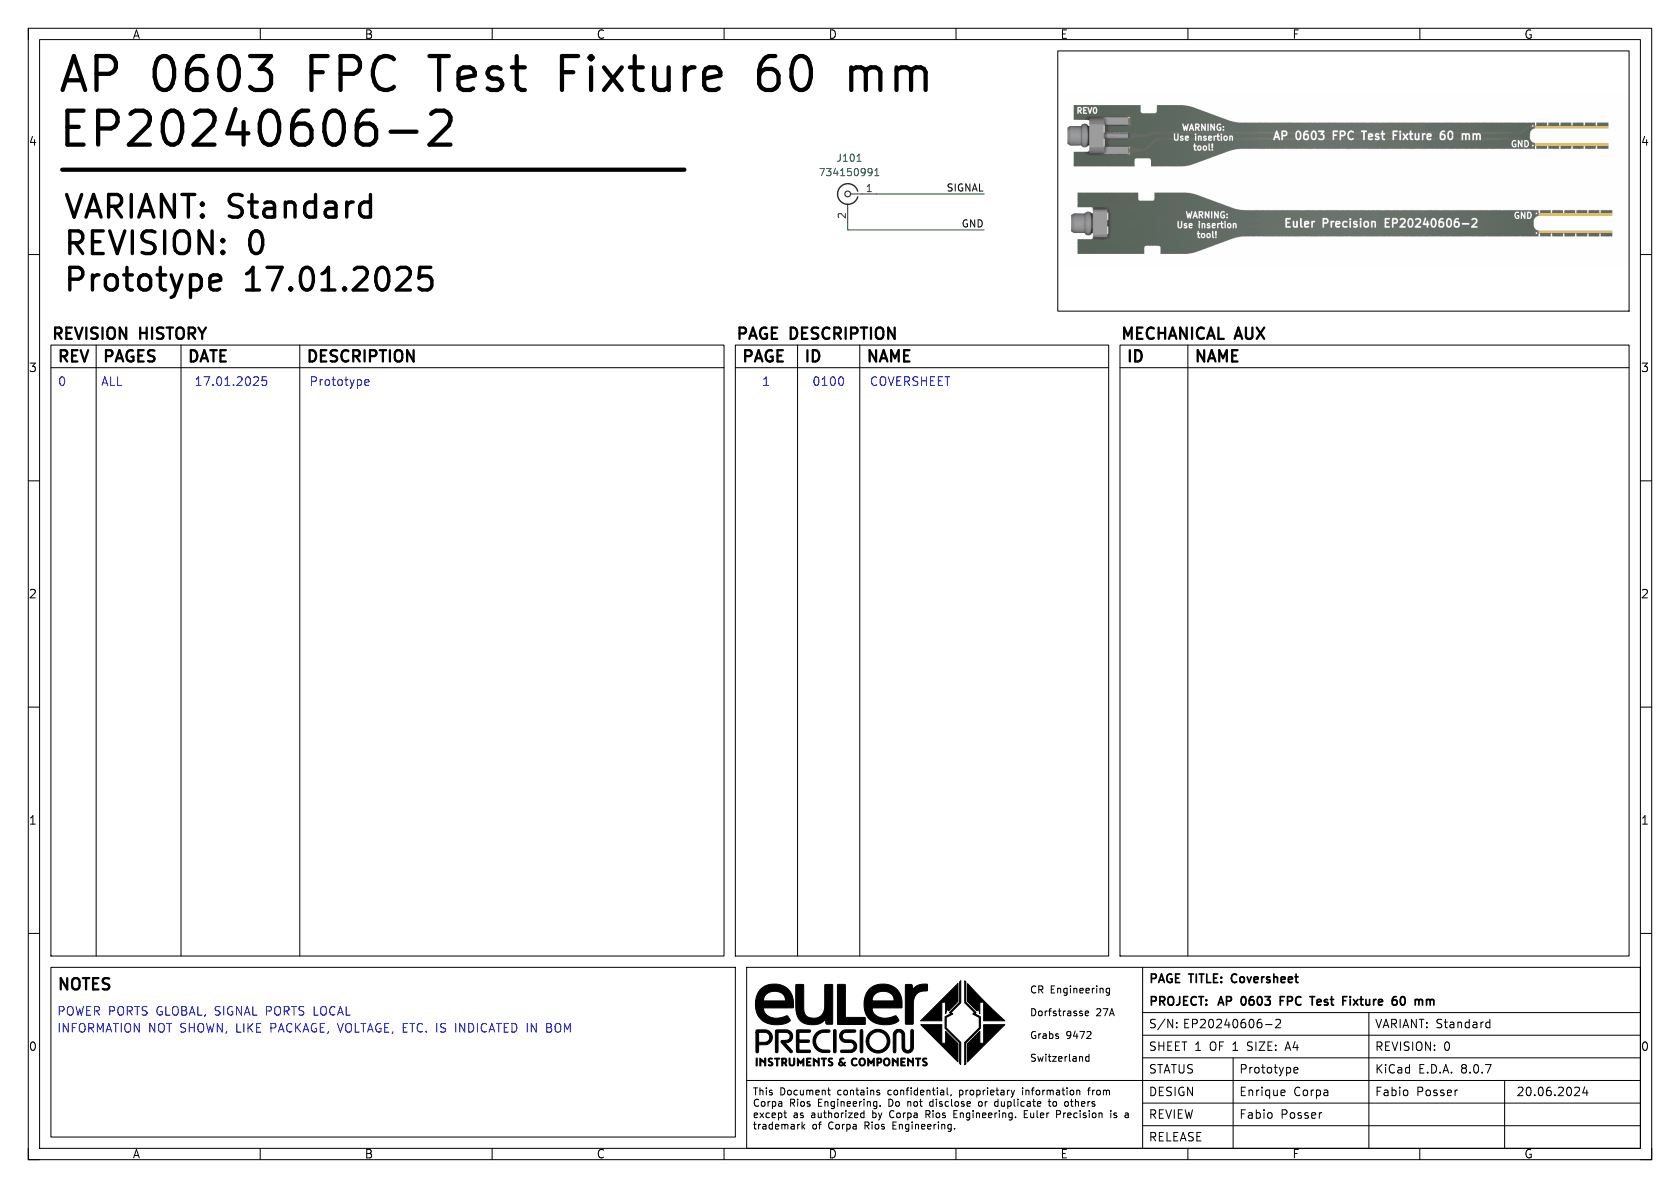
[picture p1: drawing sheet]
(kicad_sch
 (version 20231120)
 (generator "eeschema")
 (generator_version "8.0")
 (paper "A4")
 (title_block
  (title "Coversheet")
  (date "20.06.2024")
  (rev "0")
  (company "CR Engineering"))
 (lib_symbols
  (symbol "0_EulerPrecision:Prototypes/720"
   (pin_names
    (offset 0.0254) hide) (exclude_from_sim no) (in_bom yes) (on_board yes)
   (property "Reference" "J" (at 0 3.81 0) (effects (font (size 1.27 1.27))))
   (property "Value" "734150991" (at 0 -5.08 0) (effects (font (size 1.27 1.27))))
   (property "Footprint" "EP_Prototypes:MOLEX-734150991" (at 0 0 0) (effects (font (size 1.27 1.27)) (hide yes)))
   (property "Datasheet" "${EP_DB_LIB_DIR}/Datasheets/Prototypes/MOLEX-734150991.pdf" (at 0 0 90) (effects (font (size 1.27 1.27)) (hide yes)))
   (property "Description" "Molex, 50 Ohms, MMCX, Straight Plug, PCB Edge Mount" (at 0 0 0) (effects (font (size 1.27 1.27)) (hide yes)))
   (property "ID" "720" (at 0 0 0) (effects (font (size 1.27 1.27)) (hide yes)))
   (property "EP Part Number" "PRO00720" (at 0 0 0) (effects (font (size 1.27 1.27)) (hide yes)))
   (property "Status" "Prototype" (at 0 0 0) (effects (font (size 1.27 1.27)) (hide yes)))
   (property "Name" "734150991" (at 0 0 0) (effects (font (size 1.27 1.27)) (hide yes)))
   (property "Package" "MMCX" (at 0 0 0) (effects (font (size 1.27 1.27)) (hide yes)))
   (property "Part Type" "MMCX" (at 0 0 0) (effects (font (size 1.27 1.27)) (hide yes)))
   (property "Tolerance [%]" "" (at 0 0 0) (show_name) (effects (font (size 1.27 1.27)) (hide yes)))
   (property "Tempco. [ppm/K]" "" (at 0 0 0) (show_name) (effects (font (size 1.27 1.27)) (hide yes)))
   (property "Voltage Rating [V]" "170" (at 0 0 0) (show_name) (effects (font (size 1.27 1.27)) (hide yes)))
   (property "Current Rating [A]" "" (at 0 0 0) (show_name) (effects (font (size 1.27 1.27)) (hide yes)))
   (property "Operating Temp. Max [°C]" "155" (at 0 0 0) (show_name) (effects (font (size 1.27 1.27)) (hide yes)))
   (property "Operating Temp. Min [°C]" "-55" (at 0 0 0) (show_name) (effects (font (size 1.27 1.27)) (hide yes)))
   (property "Storage Temp. Max [°C]" "" (at 0 0 0) (show_name) (effects (font (size 1.27 1.27)) (hide yes)))
   (property "Storage Temp. Min [°C]" "" (at 0 0 0) (show_name) (effects (font (size 1.27 1.27)) (hide yes)))
   (property "Power Rating [W]" "" (at 0 0 0) (show_name) (effects (font (size 1.27 1.27)) (hide yes)))
   (property "Part number" "734150991" (at 0 0 0) (show_name) (effects (font (size 1.27 1.27)) (hide yes)))
   (property "Manufacturer" "MOLEX" (at 0 0 0) (effects (font (size 1.27 1.27)) (hide yes)))
   (property "Doc_1" "" (at 0 0 0) (effects (font (size 1.27 1.27)) (hide yes)))
   (property "Doc_2" "" (at 0 0 0) (effects (font (size 1.27 1.27)) (hide yes)))
   (property "Doc_3" "" (at 0 0 0) (effects (font (size 1.27 1.27)) (hide yes)))
   (property "Doc_4" "" (at 0 0 0) (effects (font (size 1.27 1.27)) (hide yes)))
   (property "Alternative" "" (at 0 0 0) (effects (font (size 1.27 1.27)) (hide yes)))
   (property "Supplier1" "Mouser" (at 0 0 0) (effects (font (size 1.27 1.27)) (hide yes)))
   (property "Order code1" "538-73415-0991" (at 0 0 0) (effects (font (size 1.27 1.27)) (hide yes)))
   (property "Supplier2" "" (at 0 0 0) (effects (font (size 1.27 1.27)) (hide yes)))
   (property "Order code2" "" (at 0 0 0) (effects (font (size 1.27 1.27)) (hide yes)))
   (property "Supplier3" "" (at 0 0 0) (effects (font (size 1.27 1.27)) (hide yes)))
   (property "Order code3" "" (at 0 0 0) (effects (font (size 1.27 1.27)) (hide yes)))
   (property "Mount type" "SMT" (at 0 0 0) (effects (font (size 1.27 1.27)) (hide yes)))
   (property "Certifications" "" (at 0 0 0) (effects (font (size 1.27 1.27)) (hide yes)))
   (property "RoHS" "Y" (at 0 0 0) (effects (font (size 1.27 1.27)) (hide yes)))
   (symbol "Prototypes/720_1_1"
    (arc (start -1.778 -0.508) (mid 0.2311 -1.8066) (end 1.778 0) (stroke (width 0.254) (type default)) (fill (type none)))
    (polyline (pts (xy -2.54 0) (xy -0.508 0)) (stroke (width 0) (type default)) (fill (type none)))
    (polyline (pts (xy 0 -2.54) (xy 0 -1.778)) (stroke (width 0) (type default)) (fill (type none)))
    (circle (center 0 0) (radius 0.508) (stroke (width 0.2032) (type default)) (fill (type none)))
    (arc (start 1.778 0) (mid 0.2099 1.8101) (end -1.778 0.508) (stroke (width 0.254) (type default)) (fill (type none)))
    (pin passive line (at -5.08 0 0) (length 2.54) (name "In" (effects (font (size 1.27 1.27)))) (number "1" (effects (font (size 1.27 1.27)))))
    (pin passive line (at 0 -5.08 90) (length 2.54) (name "Ext" (effects (font (size 1.27 1.27)))) (number "2" (effects (font (size 1.27 1.27))))))))
 (wire
  (pts (xy 149.86 40.64) (xy 173.99 40.64))
  (stroke (width 0) (type default)))
 (wire
  (pts (xy 149.86 39.37) (xy 149.86 40.64))
  (stroke (width 0) (type default)))
 (wire
  (pts (xy 154.94 34.29) (xy 173.99 34.29))
  (stroke (width 0) (type default)))
 (image
  (at 237.49 42.545)
  (scale 1.22513)
  (data))
 (image
  (at 237.49 22.225)
  (scale 1.22504)
  (data))
 (text "0100"
  (exclude_from_sim no)
  (at 143.51 68.58 0)
  (effects (font (size 1.524 1.524)) (justify left bottom)))
 (text "ALL"
  (exclude_from_sim no)
  (at 17.78 68.58 0)
  (effects (font (size 1.524 1.524)) (justify left bottom)))
 (text "Prototype"
  (exclude_from_sim no)
  (at 54.61 68.58 0)
  (effects (font (size 1.524 1.524)) (justify left bottom)))
 (text "INFORMATION NOT SHOWN, LIKE PACKAGE, VOLTAGE, ETC. IS INDICATED IN BOM"
  (exclude_from_sim no)
  (at 10 182 0)
  (effects (font (size 1.524 1.524)) (justify left)))
 (text "COVERSHEET"
  (exclude_from_sim no)
  (at 153.67 68.58 0)
  (effects (font (size 1.524 1.524)) (justify left bottom)))
 (text "1"
  (exclude_from_sim no)
  (at 134.62 68.58 0)
  (effects (font (size 1.524 1.524)) (justify left bottom)))
 (text "0"
  (exclude_from_sim no)
  (at 10.16 68.58 0)
  (effects (font (size 1.524 1.524)) (justify left bottom)))
 (text "POWER PORTS GLOBAL, SIGNAL PORTS LOCAL"
  (exclude_from_sim no)
  (at 10 179 0)
  (effects (font (size 1.524 1.524)) (justify left)))
 (text "17.01.2025"
  (exclude_from_sim no)
  (at 34.29 68.58 0)
  (effects (font (size 1.524 1.524)) (justify left bottom)))
 (label "GND"
  (at 173.99 40.64 180)
  (effects (font (size 1.27 1.27)) (justify right bottom)))
 (label "SIGNAL"
  (at 173.99 34.29 180)
  (effects (font (size 1.27 1.27)) (justify right bottom)))
 (symbol
  (lib_id "0_EulerPrecision:Prototypes/720")
  (at 149.86 34.29 0)
  (mirror y)
  (unit 1)
  (exclude_from_sim no)
  (in_bom yes)
  (on_board yes)
  (dnp no)
  (fields_autoplaced yes)
  (property "Reference" "J101" (at 150.1774 27.94 0) (effects (font (size 1.27 1.27))))
  (property "Value" "734150991" (at 150.1774 30.48 0) (effects (font (size 1.27 1.27))))
  (property "Footprint" "EP_Prototypes:MOLEX-734150991" (at 149.86 34.29 0) (effects (font (size 1.27 1.27)) (hide yes)))
  (property "Datasheet" "${EP_DB_LIB_DIR}/Datasheets/Prototypes/MOLEX-734150991.pdf" (at 149.86 34.29 90) (effects (font (size 1.27 1.27)) (hide yes)))
  (property "Description" "Molex, 50 Ohms, MMCX, Straight Plug, PCB Edge Mount" (at 149.86 34.29 0) (effects (font (size 1.27 1.27)) (hide yes)))
  (property "ID" "720" (at 149.86 34.29 0) (effects (font (size 1.27 1.27)) (hide yes)))
  (property "EP Part Number" "PRO00720" (at 149.86 34.29 0) (effects (font (size 1.27 1.27)) (hide yes)))
  (property "Status" "Prototype" (at 149.86 34.29 0) (effects (font (size 1.27 1.27)) (hide yes)))
  (property "Name" "734150991" (at 149.86 34.29 0) (effects (font (size 1.27 1.27)) (hide yes)))
  (property "Package" "MMCX" (at 149.86 34.29 0) (effects (font (size 1.27 1.27)) (hide yes)))
  (property "Part Type" "MMCX" (at 149.86 34.29 0) (effects (font (size 1.27 1.27)) (hide yes)))
  (property "Tolerance [%]" "" (at 149.86 34.29 0) (show_name yes) (effects (font (size 1.27 1.27)) (hide yes)))
  (property "Tempco. [ppm/K]" "" (at 149.86 34.29 0) (show_name yes) (effects (font (size 1.27 1.27)) (hide yes)))
  (property "Voltage Rating [V]" "170" (at 149.86 34.29 0) (show_name yes) (effects (font (size 1.27 1.27)) (hide yes)))
  (property "Current Rating [A]" "" (at 149.86 34.29 0) (show_name yes) (effects (font (size 1.27 1.27)) (hide yes)))
  (property "Operating Temp. Max [°C]" "155" (at 149.86 34.29 0) (show_name yes) (effects (font (size 1.27 1.27)) (hide yes)))
  (property "Operating Temp. Min [°C]" "-55" (at 149.86 34.29 0) (show_name yes) (effects (font (size 1.27 1.27)) (hide yes)))
  (property "Storage Temp. Max [°C]" "" (at 149.86 34.29 0) (show_name yes) (effects (font (size 1.27 1.27)) (hide yes)))
  (property "Storage Temp. Min [°C]" "" (at 149.86 34.29 0) (show_name yes) (effects (font (size 1.27 1.27)) (hide yes)))
  (property "Power Rating [W]" "" (at 149.86 34.29 0) (show_name yes) (effects (font (size 1.27 1.27)) (hide yes)))
  (property "Part number" "734150991" (at 149.86 34.29 0) (show_name yes) (effects (font (size 1.27 1.27)) (hide yes)))
  (property "Manufacturer" "MOLEX" (at 149.86 34.29 0) (effects (font (size 1.27 1.27)) (hide yes)))
  (property "Doc_1" "" (at 149.86 34.29 0) (effects (font (size 1.27 1.27)) (hide yes)))
  (property "Doc_2" "" (at 149.86 34.29 0) (effects (font (size 1.27 1.27)) (hide yes)))
  (property "Doc_3" "" (at 149.86 34.29 0) (effects (font (size 1.27 1.27)) (hide yes)))
  (property "Doc_4" "" (at 149.86 34.29 0) (effects (font (size 1.27 1.27)) (hide yes)))
  (property "Alternative" "" (at 149.86 34.29 0) (effects (font (size 1.27 1.27)) (hide yes)))
  (property "Supplier1" "Mouser" (at 149.86 34.29 0) (effects (font (size 1.27 1.27)) (hide yes)))
  (property "Order code1" "538-73415-0991" (at 149.86 34.29 0) (effects (font (size 1.27 1.27)) (hide yes)))
  (property "Supplier2" "" (at 149.86 34.29 0) (effects (font (size 1.27 1.27)) (hide yes)))
  (property "Order code2" "" (at 149.86 34.29 0) (effects (font (size 1.27 1.27)) (hide yes)))
  (property "Supplier3" "" (at 149.86 34.29 0) (effects (font (size 1.27 1.27)) (hide yes)))
  (property "Order code3" "" (at 149.86 34.29 0) (effects (font (size 1.27 1.27)) (hide yes)))
  (property "Mount type" "SMT" (at 149.86 34.29 0) (effects (font (size 1.27 1.27)) (hide yes)))
  (property "Certifications" "" (at 149.86 34.29 0) (effects (font (size 1.27 1.27)) (hide yes)))
  (property "RoHS" "Y" (at 149.86 34.29 0) (effects (font (size 1.27 1.27)) (hide yes)))
  (pin "2")
  (pin "1"))
 (sheet_instances
  (path ""
   (page "1"))))
